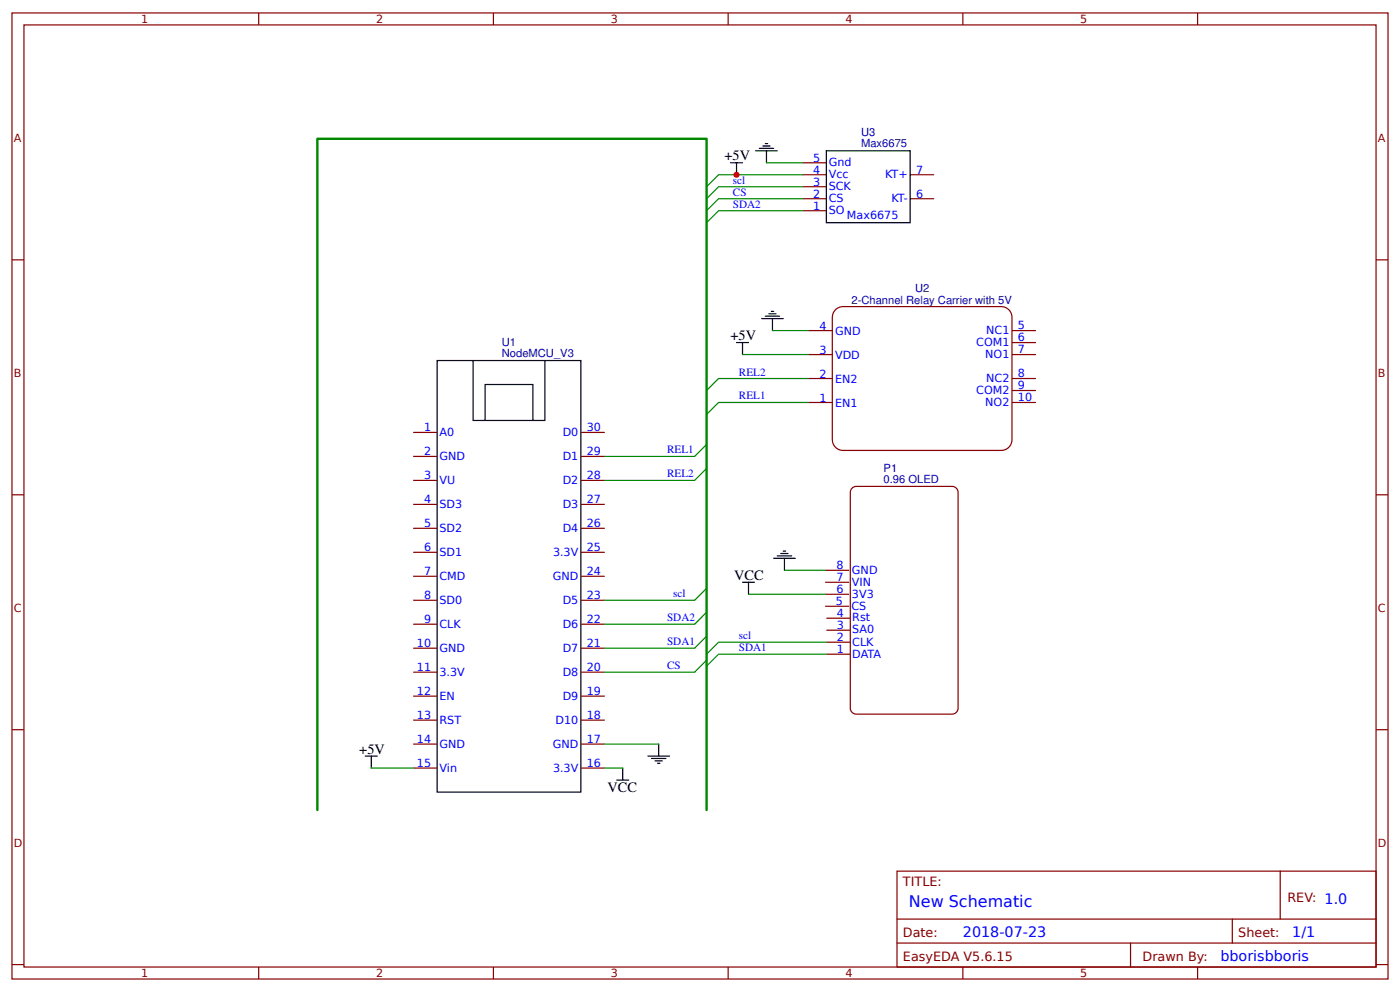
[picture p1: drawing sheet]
<svg xmlns="http://www.w3.org/2000/svg" width="309mm" height="219mm" viewBox="0 0 309 219" stroke-linecap="round" stroke-linejoin="round" font-family="sans-serif">
<g fill="none" stroke="#800" stroke-width=".26">
<path d="M2.6 2.9h304.1v213.2h-304.1zM5.3 5.5h298.7v208h-298.7zM57.1 2.9v2.6M109 2.9v2.6M160.9 2.9v2.6M212.7 2.9v2.6M264.6 2.9v2.6M2.6 57.4h2.7M304 57.4h2.7M91.3 95.5h5.3M128.3 95.5h5.3M2.6 109.2h2.7"/>
<path d="M91.3 100.8h5.3M91.3 106h5.3M91.3 111.3h5.3M91.3 116.6h5.3M128.3 100.8h5.3M128.3 106h5.3M128.3 111.3h5.3M128.3 116.6h5.3M304 109.2h2.7M91.3 121.9h5.3M91.3 127.2h5.3M91.3 132.5h5.3"/>
<path d="M91.3 137.8h5.3M128.3 121.9h5.3M128.3 127.2h5.3M128.3 132.5h5.3M128.3 137.8h5.3M91.3 143.1h5.3M91.3 148.4h5.3M91.3 153.7h5.3M91.3 159h5.3M128.3 143.1h5.3M128.3 148.4h5.3M128.3 153.7h5.3"/>
<path d="M128.3 159h5.3M2.6 161.1h2.7M91.3 164.3h5.3M91.3 169.5h5.3M128.3 164.3h5.3M128.3 169.5h5.3M304 161.1h2.7M198.2 192.3h105.8v21.2h-105.8zM282.8 192.3v10.6M2.6 212.9h2.7M57.1 213.5v2.6M109 213.5v2.6"/>
<path d="M160.9 213.5v2.6M198.2 202.9h105.8M198.2 208.2h105.8M212.7 213.5v2.6M249.8 208.2v5.3M264.6 213.5v2.6M272.3 202.9v5.3M304 212.9h2.7"/>
</g>
<path d="M96.6 79.6h31.7v95.2h-31.7zM104.5 79.6v13.2h15.9v-13.2M107.2 92.8v-7.9h10.5v7.9" fill="none" stroke="#000" stroke-width=".26"/>
<path d="M184.4 68.6a2.37 2.37 0 0 1 1.9-.9h34.9a2.38 2.38 0 0 1 2.4 2.4v26.9a2.38 2.38 0 0 1-2.4 2.4h-34.9a2.38 2.38 0 0 1-2.4-2.4v-26.9v-.6z" fill="#fff" stroke="#800" stroke-width=".26"/>
<g fill="none" stroke="#800" stroke-width=".26">
<path d="M177.3 38.6h5.3M177.3 35.9h5.3M201.1 38.6h5.3M177.3 46.5h5.3M177.3 43.9h5.3M177.3 41.2h5.3M201.1 43.9h5.3M178.6 78.3h5.3M178.6 73h5.3M223.6 78.3h5.3M223.6 73h5.3M223.6 75.6h5.3"/>
<path d="M178.6 88.8h5.3M178.6 83.6h5.3M223.6 88.8h5.3M223.6 83.6h5.3M223.6 86.2h5.3M188.1 107.9l.7-.5h.4h21.1a1.32 1.32 0 0 1 1.4 1.3v47.6a1.32 1.32 0 0 1-1.4 1.3h-21.1a1.32 1.32 0 0 1-1.3-1.3v-47.6zM182.3 133.8h5.3M182.3 131.2h5.3M182.3 128.5h5.3M182.3 125.9h5.3M182.6 139.1h5.3M182.6 136.5h5.3"/>
<path d="M182.6 144.4h5.3M182.6 141.8h5.3"/>
</g>
<g fill="none" stroke="#000" stroke-width=".26">
<path d="M161.4 35.9h2.6M162.7 35.9v2.7M167 33.3h4.7M167.7 32.8h3.2M168.5 32.2h1.6M169.1 31.7h.5M169.3 33.3v2.6M182.6 33.3h18.5v15.9h-18.5zM162.7 75.6h2.7M164 75.6v2.7M168.3 70.3h4.7M169.1 69.8h3.1"/>
<path d="M169.9 69.3h1.5M170.4 68.7h.5M170.7 70.3v2.7M164 128.5h2.7M165.4 128.5v2.7M170.9 123.2h4.8M171.7 122.7h3.2M172.5 122.2h1.6M173 121.7h.6M173.3 123.2v2.7M80.7 166.9h2.6M82 166.9v2.6"/>
<path d="M136.3 172.2h2.6M137.6 169.5v2.7M143.1 166.9h4.8M143.9 167.4h3.2M144.7 168h1.6M145.3 168.5h.5M145.5 164.3v2.6"/>
</g>
<path d="M70.1 178.8v-148.2h86v148.2" fill="none" stroke="#080" stroke-width=".53"/>
<g fill="#000" stroke="#080" stroke-width=".26">
<path d="M158.7 38.6l-2.6 2.6zM158.7 41.2l-2.6 2.7zM158.7 43.9l-2.6 2.6zM158.7 46.5l-2.6 2.7zM156.1 86.2l2.6-2.6zM156.1 91.5l2.6-2.7zM153.5 100.8l2.6-2.7zM153.5 106l2.6-2.6zM153.5 132.5l2.6-2.6zM153.5 137.8l2.6-2.7zM153.5 143.1l2.6-2.7zM153.5 148.4l2.6-2.7z"/>
<path d="M158.7 141.8l-2.6 2.6zM158.7 144.4l-2.6 2.7z"/>
</g>
<g fill="none" stroke="#080" stroke-width=".26">
<path d="M158.7 38.6h18.6M169.3 35.9h8M158.7 41.2h18.6M158.7 43.9h18.6M158.7 46.5h18.6M164 78.3h14.6M170.7 73h7.9M158.7 88.8h19.9M158.7 83.6h19.9M133.6 100.8h19.9M133.6 106h19.9M133.6 132.5h19.9"/>
<path d="M133.6 137.8h19.9M165.4 131.2h16.9M173.3 125.9h9M133.6 143.1h19.9M133.6 148.4h19.9M158.7 141.8h23.9M158.7 144.4h23.9M82 169.5h9.3M133.6 169.5h4M133.6 164.3h11.9"/>
</g>
<circle cx="162.7" cy="38.6" r=".66" fill="#c00"/>
<text font-size="3.5" fill="#00f" x="200.8" y="200.2">New Schematic</text>
<g font-size="3.2">
<text x="160.1" y="35.4">+5V</text>
<text x="161.4" y="75.1">+5V</text>
<text x="162.2" y="128">VCC</text>
<text x="79.4" y="166.4">+5V</text>
<text x="134.2" y="174.8">VCC</text>
</g>
<g font-size="3.2" fill="#00f">
<text x="212.7" y="206.9">2018-07-23</text>
<text x="285.5" y="206.9">1/1</text>
<text x="269.6" y="212.1">bborisbboris</text>
</g>
<g font-size="2.8" fill="#800">
<text x="199.5" y="195.5">TITLE:</text>
<text x="284.4" y="199.2">REV: 1.0</text>
<text x="199.5" y="206.9">Date:</text>
<text x="273.6" y="206.9">Sheet:</text>
<text x="199.5" y="212.1">EasyEDA V5.6.15</text>
<text x="252.4" y="212.1">Drawn By:</text>
</g>
<g font-size="2.5" fill="#800">
<text x="31.2" y="5.1">1</text>
<text x="83.1" y="5.1">2</text>
<text x="134.9" y="5.1">3</text>
<text x="186.8" y="5.1">4</text>
<text x="238.7" y="5.1">5</text>
<text x="3" y="31.4">A</text>
<text x="304.4" y="31.4">A</text>
<text x="3" y="83.3">B</text>
<text x="304.4" y="83.3">B</text>
<text x="3" y="135.1">C</text>
<text x="304.4" y="135.1">C</text>
<text x="3" y="187">D</text>
<text x="304.4" y="187">D</text>
<text x="31.2" y="215.7">1</text>
<text x="83.1" y="215.7">2</text>
<text x="134.9" y="215.7">3</text>
<text x="186.8" y="215.7">4</text>
<text x="238.7" y="215.7">5</text>
</g>
<g font-size="2.5" fill="#00f">
<text x="179.7" y="35.7">5</text>
<text x="161.9" y="40.6">scl</text>
<text x="179.7" y="41">3</text>
<text x="179.7" y="38.3">4</text>
<text x="183.1" y="39.4">Vcc</text>
<text x="183.1" y="36.7">Gnd</text>
<text x="195.5" y="39.4">KT+</text>
<text x="202.4" y="38.3">7</text>
<text x="161.9" y="45.9">SDA2</text>
<text x="161.9" y="43.2">CS</text>
<text x="179.7" y="46.2">1</text>
<text x="179.7" y="43.6">2</text>
<text x="183.1" y="47.3">SO</text>
<text x="183.1" y="44.7">CS</text>
<text x="183.1" y="42">SCK</text>
<text x="197" y="44.7">KT-</text>
<text x="202.4" y="43.6">6</text>
<text x="187.1" y="48.4">Max6675</text>
<text x="181.1" y="72.8">4</text>
<text x="184.5" y="73.9">GND</text>
<text x="215.7" y="76.4">COM1</text>
<text x="217.9" y="73.8">NC1</text>
<text x="224.9" y="72.7">5</text>
<text x="224.9" y="75.4">6</text>
<text x="224.9" y="78">7</text>
<text x="163.2" y="82.9">REL2</text>
<text x="181.1" y="83.4">2</text>
<text x="181.1" y="78.1">3</text>
<text x="184.5" y="79.2">VDD</text>
<text x="217.7" y="79.1">NO1</text>
<text x="224.9" y="83.3">8</text>
<text x="163.2" y="88.2">REL1</text>
<text x="181.1" y="88.7">1</text>
<text x="184.5" y="89.8">EN1</text>
<text x="184.5" y="84.5">EN2</text>
<text x="215.7" y="87">COM2</text>
<text x="217.7" y="89.6">NO2</text>
<text x="217.9" y="84.3">NC2</text>
<text x="224.9" y="85.9">9</text>
<text x="224.9" y="88.6">10</text>
<text x="93.7" y="95.2">1</text>
<text x="129.6" y="95.2">30</text>
<text x="93.7" y="100.5">2</text>
<text x="97.1" y="96.3">A0</text>
<text x="97.1" y="101.5">GND</text>
<text x="124.3" y="101.5">D1</text>
<text x="124.3" y="96.3">D0</text>
<text x="129.6" y="100.5">29</text>
<text x="147.4" y="100.1">REL1</text>
<text x="93.7" y="105.8">3</text>
<text x="97.1" y="106.8">VU</text>
<text x="124.3" y="106.8">D2</text>
<text x="129.6" y="105.8">28</text>
<text x="147.4" y="105.4">REL2</text>
<text x="93.7" y="111.1">4</text>
<text x="97.1" y="112.1">SD3</text>
<text x="124.3" y="112.1">D3</text>
<text x="129.6" y="111.1">27</text>
<text x="93.7" y="116.4">5</text>
<text x="97.1" y="117.4">SD2</text>
<text x="124.3" y="117.4">D4</text>
<text x="129.6" y="116.4">26</text>
<text x="93.7" y="121.7">6</text>
<text x="97.1" y="122.7">SD1</text>
<text x="122.2" y="122.7">3.3V</text>
<text x="129.6" y="121.7">25</text>
<text x="184.8" y="125.7">8</text>
<text x="93.7" y="126.9">7</text>
<text x="97.1" y="128">CMD</text>
<text x="122.1" y="128">GND</text>
<text x="129.6" y="126.9">24</text>
<text x="148.7" y="131.8">scl</text>
<text x="184.8" y="131">6</text>
<text x="184.8" y="128.3">7</text>
<text x="188.2" y="129.4">VIN</text>
<text x="188.2" y="126.7">GND</text>
<text x="93.7" y="132.2">8</text>
<text x="93.7" y="137.5">9</text>
<text x="97.1" y="133.3">SD0</text>
<text x="124.3" y="133.3">D5</text>
<text x="129.6" y="137.5">22</text>
<text x="129.6" y="132.2">23</text>
<text x="147.4" y="137.1">SDA2</text>
<text x="184.7" y="133.5">5</text>
<text x="184.9" y="136.1">4</text>
<text x="188.1" y="134.6">CS</text>
<text x="188.2" y="132">3V3</text>
<text x="188.3" y="137.2">Rst</text>
<text x="92.1" y="142.8">10</text>
<text x="97.1" y="138.6">CLK</text>
<text x="97.1" y="143.9">GND</text>
<text x="124.3" y="143.9">D7</text>
<text x="124.3" y="138.6">D6</text>
<text x="129.6" y="142.8">21</text>
<text x="147.4" y="142.4">SDA1</text>
<text x="163.2" y="141.1">scl</text>
<text x="163.2" y="143.7">SDA1</text>
<text x="184.9" y="138.7">3</text>
<text x="184.9" y="141.5">2</text>
<text x="188.3" y="139.8">SA0</text>
<text x="188.3" y="142.6">CLK</text>
<text x="92.1" y="148.1">11</text>
<text x="97.1" y="149.2">3.3V</text>
<text x="124.3" y="149.2">D8</text>
<text x="129.6" y="148.1">20</text>
<text x="147.4" y="147.7">CS</text>
<text x="184.9" y="144.1">1</text>
<text x="188.3" y="145.3">DATA</text>
<text x="92.1" y="153.4">12</text>
<text x="97.1" y="154.5">EN</text>
<text x="124.3" y="154.5">D9</text>
<text x="129.6" y="153.4">19</text>
<text x="92.1" y="158.7">13</text>
<text x="97.1" y="159.8">RST</text>
<text x="122.7" y="159.8">D10</text>
<text x="129.6" y="158.7">18</text>
<text x="92.1" y="164">14</text>
<text x="97.1" y="165">GND</text>
<text x="122.1" y="165">GND</text>
<text x="129.6" y="164">17</text>
<text x="92.1" y="169.3">15</text>
<text x="97.1" y="170.3">Vin</text>
<text x="122.2" y="170.3">3.3V</text>
<text x="129.6" y="169.3">16</text>
</g>
<g font-size="2.5" fill="#000080">
<text x="190.2" y="32.5">Max6675</text>
<text x="190.2" y="30.1">U3</text>
<text x="202.2" y="64.5">U2</text>
<text x="188.1" y="67.2">2-Channel Relay Carrier with 5V</text>
<text x="110.9" y="76.4">U1</text>
<text x="110.9" y="78.8">NodeMCU_V3</text>
<text x="195.2" y="106.6">0.96 OLED</text>
<text x="195.2" y="104.2">P1</text>
</g>
</svg>
